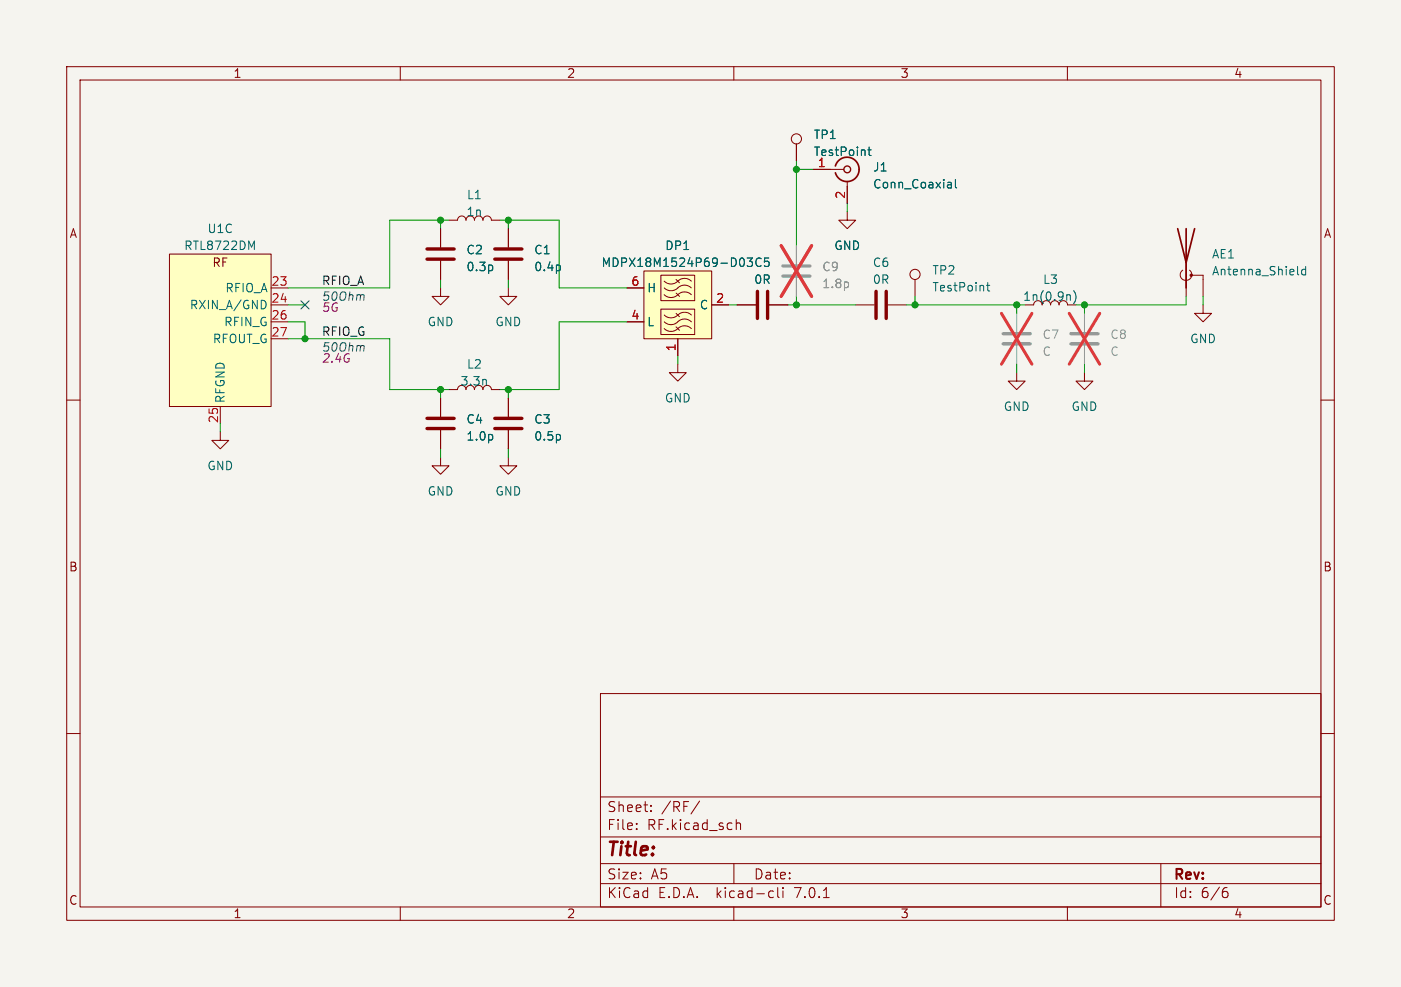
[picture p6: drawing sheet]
<svg xmlns="http://www.w3.org/2000/svg" width="210mm" height="148mm" viewBox="0 0 210 148" stroke-linecap="round" stroke-linejoin="round" font-family="sans-serif">
<path d="M0 0h210v148h-210z" fill="#f5f4ef" stroke="#f5f4ef" stroke-width=".15"/>
<g fill="none" stroke="#840000" stroke-width=".15">
<path d="M10 10h190v128h-190zM12 12h186v124h-186zM60 10v2M110 10v2M160 10v2M25.4 38.1h15.2v22.9h-15.2zM66 34.3v2.8M66 39.1v2.8M67.3 33h1.3a.64 .64 0 0 1 .6-.6 .64 .64 0 0 1 .6 .6M71.1 33a.64 .64 0 0 1 .7-.6 .64 .64 0 0 1 .6 .6 .64 .64 0 0 1 .6-.6 .64 .64 0 0 1 .7 .6h1.2M76.2 34.3v2.8M76.2 39.1v2.8"/>
<path d="M119.4 21.6v2.5M121.9 25.4h4.6M127 31.8v1.2h1.3l-1.3 1.3-1.3-1.3h1.3M127 27.2v3.3M177.8 39.4v5.1M10 60h2M40.6 45.7h2.6M40.6 48.3h2.6M40.6 43.2h2.6M40.6 50.8h2.6M66 43.2v1.3h1.3l-1.3 1.2-1.2-1.2h1.2M66 59.7v2.8"/>
<path d="M67.3 58.4h1.3M72.4 58.4a.64 .64 0 0 1 .6-.6 .64 .64 0 0 1 .7 .6h1.2M76.2 43.2v1.3h1.3l-1.3 1.2-1.3-1.2h1.3M76.2 59.7v2.8M94 48.3h2.5M94 43.2h2.5M96.5 40.6h10.2v10.2h-10.2zM99.1 46.4h5v3.8h-5zM99.1 41.3h5v3.8h-5zM99.6 49.3a1.57 1.57 0 0 0 2.3-.3l.9-.1 .4 .1 .4 .3M99.6 48.3a1.57 1.57 0 0 0 2.3-.3l.9-.2 .4 .2 .4 .3M99.6 47.2a1.57 1.57 0 0 0 2.3-.2l.9-.2 .4 .2 .4 .2"/>
<path d="M99.6 44.2a1.57 1.57 0 0 0 2.3-.2l.9-.2 .4 .1 .4 .3M99.6 43.2a1.57 1.57 0 0 0 2.3-.3l.9-.1 .4 .1 .4 .3M99.6 42.2a1.57 1.57 0 0 0 2.3-.3l.9-.1 .4 .1 .4 .3M101.3 49l.6 .5M101.3 47l.6 .5M101.3 43.9l.6 .6M101.3 41.9l.6 .5M101.6 54.6v1.3h1.3l-1.3 1.3-1.3-1.3h1.3M101.6 50.8v2.5M106.7 45.7h2.5M110.5 45.7h2.8M115.3 45.7h2.8"/>
<path d="M128.3 45.7h2.8M133.1 45.7h2.8M137.2 41.9v2.6M152.4 55.9v1.3h1.3l-1.3 1.2-1.3-1.2h1.3M160 45.7h1.3M162.6 55.9v1.3h1.2l-1.2 1.2-1.3-1.2h1.3M177.3 40.5a.85 .85 0 0 0-.1 1.3 .85 .85 0 0 0 1.2 0 .85 .85 0 0 0-.1-1.3M178.6 41.3h1.7v3.2M180.3 45.7v1.3h1.3l-1.3 1.3-1.2-1.3h1.2M198 60h2M33 64.8v1.2h1.3l-1.3 1.3-1.3-1.3h1.3M33 61v2.5"/>
<path d="M66 68.6v1.3h1.3l-1.3 1.2-1.2-1.2h1.2M66 64.5v2.8M76.2 68.6v1.3h1.3l-1.3 1.2-1.3-1.2h1.3M76.2 64.5v2.8M10 110h2M90 104h108v32h-108zM90 119.5h108M198 110h2M60 136v2M90 132.5h108M90 129.5h108M90 125.5h108"/>
<path d="M95.4 124.3v.1M95.4 123.5v.1M97.6 121.6v.1M97.6 120.8v.1M104.9 120.1l-1.3 2M110 136v2M110 129.5v3M110.4 122.9v1.5M110.4 123.5a.37 .37 0 0 1 .6 .1v.8M115.5 133.6l.4 .1M115.9 134.5l-.4 .1M116.6 133.1v1.3l.2 .2"/>
<path d="M117.4 133.1v.1M117.4 133.6v1M123.4 134.6h.9M160 136v2M174 129.5v6.5M183.5 133.7h.4l.2 .3-.1 .5-.2 .1h-.3M183.9 133.1l-.4 .1"/>
<circle cx="119.4" cy="20.8" r=".76"/>
<circle cx="137.2" cy="41.1" r=".76"/>
</g>
<path d="M125.2 24.9a1.81 1.81 0 0 1 2.8-1 1.81 1.81 0 0 1 0 3 1.81 1.81 0 0 1-2.8-1M176.5 34.3l1.3 5.1 1.3-5.1M177.8 34.3v8.9" fill="none" stroke="#840000" stroke-width=".25"/>
<circle cx="127" cy="25.4" r=".51" fill="none" stroke="#840000" stroke-width=".2"/>
<g fill="none" stroke="#006464" stroke-width=".15">
<path d="M37.7 37.1l.4-1v1.3M73.8 39.9v.6M84 39.9v.6M110.1 38.7l.3 .5-.1 .5-.2 .2M111 38.8l.2-.1a.69 .69 0 0 1 .4 .5 .69 .69 0 0 1-.2 .7l-.1 .1a.69 .69 0 0 1-.3-1.2zM112 38.7h.8l-.4 .5h.1M112 39.8l.2 .2h.3M130.1 22.5h.5M130.3 22.1v1l.3 .2M142.2 27.3l.4 .1v.8M142.6 28.1l-.4 .1M142.6 27.6l-.4 .1"/>
<path d="M143.2 26.9v1.1l.2 .2M195.7 40v1.2M39.6 45.1l.3 .5-.1 .4-.2 .2M147.9 42.8h.5M148.1 42.4v1.1l.3 .1M160.4 44.3v.7M160.9 43.6a1.46 1.46 0 0 1 0 1.9M194.6 41.2h.1M195.7 40.4h-.4l-.2 .2v.4l.1 .2h.5M73.8 65.3v.6M84 65.3v.6"/>
</g>
<path d="M117.3 39.9h4.1M117.3 41.4h4.1M150.4 51.6h4M150.4 50h4M160.5 51.6h4.1M160.5 50h4.1" fill="none" stroke="#9c9b98" stroke-width=".51"/>
<path d="M119.4 36.8v2.8M119.4 41.7v2.8M152.4 47v2.8M152.4 51.8v2.8M162.6 47v2.8M162.6 51.8v2.8" fill="none" stroke="#9c9b98" stroke-width=".15"/>
<path d="M117.1 36.8l4.6 7.7M121.7 36.8l-4.6 7.7M150.1 47l4.6 7.6M154.7 47l-4.6 7.6M160.3 47l4.5 7.6M164.8 47l-4.5 7.6" fill="none" stroke="#eb3a3d" stroke-width=".46"/>
<g fill="#ffffc2" stroke="#ffffc2" stroke-width=".15">
<path d="M96.5 40.6h10.2v10.2h-10.2z"/>
<path d="M25.4 38.1h15.2v22.9h-15.2z"/>
</g>
<path d="M64 38.9h4.1M64 37.3h4.1M74.2 38.9h4M74.2 37.3h4M113.5 43.7v4.1M115.1 43.7v4.1M131.3 43.7v4.1M132.8 43.7v4.1M64 64.3h4.1M64 62.7h4.1M74.2 64.3h4M74.2 62.7h4" fill="none" stroke="#840000" stroke-width=".51"/>
<path d="M127.1 42.4v.6" fill="none" stroke="#939391" stroke-width=".15"/>
<circle cx="178.6" cy="41.3" r=".18" fill="#840000" stroke="#840000" stroke-width=".15"/>
<g fill="none" stroke="#009600" stroke-width=".15">
<path d="M66 33v1.3M67.3 33h-8.9v10.2h-15.2M74.9 33h8.9v10.2h10.2M76.2 33v1.3M119.4 24.1v12.7M119.4 25.4h2.5M127 30.5v1.3M43.2 45.7h2.5M43.2 48.3h2.5v2.5M43.2 50.8h15.2v7.6h8.9M66 41.9v1.3M66 58.4v1.3"/>
<path d="M76.2 41.9v1.3M76.2 58.4v1.3M94 48.3h-10.2v10.1h-8.9M101.6 53.3v1.3M109.2 45.7h1.3M118.1 45.7h10.2M119.4 44.5v1.2M135.9 45.7h17.8M137.2 44.5v1.2M152.4 45.7v1.3M152.4 54.6v1.3M162.6 45.7v1.3"/>
<path d="M162.6 54.6v1.3M177.8 44.5v1.2h-16.5M180.3 44.5v1.2M33 63.5v1.3M66 67.3v1.3M76.2 67.3v1.3"/>
</g>
<path d="M45.1 45.1l1.2 1.2M46.3 45.1l-1.2 1.2" fill="none" stroke="#000084" stroke-width=".15"/>
<g fill="#009600" stroke="#009600" stroke-width=".15">
<circle cx="45.7" cy="50.8" r=".46"/>
<circle cx="66" cy="33" r=".46"/>
<circle cx="66" cy="58.4" r=".46"/>
<circle cx="137.2" cy="45.7" r=".46"/>
<circle cx="152.4" cy="45.7" r=".46"/>
<circle cx="119.4" cy="25.4" r=".46"/>
<circle cx="162.6" cy="45.7" r=".46"/>
<circle cx="119.4" cy="45.7" r=".46"/>
<circle cx="76.2" cy="58.4" r=".46"/>
<circle cx="76.2" cy="33" r=".46"/>
</g>
<text font-size="2.8" fill="#840000" x="91" y="128.8">Title:</text>
<g font-size="2.1" fill="#840000">
<text x="91" y="124.6">File:</text>
<text x="91" y="121.9">Sheet:</text>
<text x="97" y="124.6">RF.kicad_sch</text>
<text x="99.2" y="121.9">/RF/</text>
<text x="91" y="134.8">KiCad</text>
<text x="91" y="132">Size:</text>
<text x="97.6" y="132">A5</text>
<text x="98.7" y="134.8">E.D.A.</text>
<text x="107.4" y="134.8">kicad-cli</text>
<text x="113" y="132">Date:</text>
<text x="119.2" y="134.8">7.0.1</text>
<text x="176" y="132.2">Rev:</text>
<text x="176" y="134.8">Id:</text>
<text x="180" y="134.8">6/6</text>
</g>
<g font-size="1.8" fill="#840000">
<text x="35" y="11.8">1</text>
<text x="85" y="11.8">2</text>
<text x="135" y="11.8">3</text>
<text x="185" y="11.8">4</text>
<text x="10.4" y="35.8">A</text>
<text x="198.4" y="35.8">A</text>
<text x="31.8" y="40.2">RF</text>
<text x="10.3" y="85.8">B</text>
<text x="198.3" y="85.8">B</text>
<text x="10.3" y="135.8">C</text>
<text x="35" y="137.8">1</text>
<text x="85" y="137.8">2</text>
<text x="135" y="137.8">3</text>
<text x="185" y="137.8">4</text>
<text x="198.3" y="135.8">C</text>
</g>
<g font-size="1.8" fill="#006464">
<text x="121.9" y="21">TP1</text>
<text x="121.9" y="23.6">TestPoint</text>
<text x="122.5" y="25.1">1</text>
<text x="130.8" y="25.9">J1</text>
<text x="130.8" y="28.4">Conn_Coaxial</text>
<text x="31.1" y="35.1">U1C</text>
<text x="69.9" y="32.6">1n</text>
<text x="69.9" y="30">L1</text>
<text x="27.5" y="37.7">RTL8722DM</text>
<text x="69.9" y="38.3">C2</text>
<text x="69.9" y="40.8">0.3p</text>
<text x="80" y="38.3">C1</text>
<text x="80" y="40.8">0.4p</text>
<text x="90.1" y="40.2">MDPX18M1524P69-D03</text>
<text x="99.7" y="37.7">DP1</text>
<text x="113" y="40.2">C5</text>
<text x="125" y="37.7">GND</text>
<text x="130.8" y="40.2">C6</text>
<text x="139.7" y="41.3">TP2</text>
<text x="181.6" y="38.9">AE1</text>
<text x="181.6" y="41.5">Antenna_Shield</text>
<text x="28.3" y="46.5">RXIN_A/GND</text>
<text x="33.7" y="44">RFIO_A</text>
<text x="97" y="44">H</text>
<text x="104.8" y="46.5">C</text>
<text x="113" y="42.7">0R</text>
<text x="130.8" y="42.7">0R</text>
<text x="139.7" y="43.9">TestPoint</text>
<text x="153.3" y="45.3">1n(0.9n)</text>
<text x="156.3" y="42.7">L3</text>
<text x="31.8" y="51.6">RFOUT_G</text>
<text x="33.5" y="49.1">RFIN_G</text>
<text x="64" y="49.1">GND</text>
<text x="74.2" y="49.1">GND</text>
<text x="97" y="49.1">L</text>
<text x="178.3" y="51.6">GND</text>
<text x="69" y="58">3.3n</text>
<text x="69.9" y="55.4">L2</text>
<text x="33.8" y="60.5" transform="rotate(-90 33.8 60.5)">RFGND</text>
<text x="69.9" y="63.7">C4</text>
<text x="80" y="63.7">C3</text>
<text x="99.6" y="60.5">GND</text>
<text x="150.4" y="61.8">GND</text>
<text x="160.6" y="61.8">GND</text>
<text x="31" y="70.7">GND</text>
<text x="69.9" y="66.2">1.0p</text>
<text x="80" y="66.2">0.5p</text>
<text x="64" y="74.5">GND</text>
<text x="74.2" y="74.5">GND</text>
</g>
<g font-size="1.8" fill="#a90000">
<text x="126.7" y="29.9" transform="rotate(-90 126.7 29.9)">2</text>
<text x="40.6" y="42.9">23</text>
<text x="40.6" y="45.5">24</text>
<text x="94.6" y="42.9">6</text>
<text x="107.3" y="45.5">2</text>
<text x="40.6" y="48">26</text>
<text x="40.6" y="50.5">27</text>
<text x="94.6" y="48">4</text>
<text x="101.3" y="52.7" transform="rotate(-90 101.3 52.7)">1</text>
<text x="32.8" y="63.5" transform="rotate(-90 32.8 63.5)">25</text>
</g>
<g font-size="1.8" fill="#939391">
<text x="123.2" y="40.8">C9</text>
<text x="123.2" y="43.4">1.8p</text>
<text x="156.2" y="51">C7</text>
<text x="156.2" y="53.5">C</text>
<text x="166.4" y="51">C8</text>
<text x="166.4" y="53.5">C</text>
</g>
<g font-size="1.8" fill="#0f0f0f">
<text x="48.3" y="42.8">RFIO_A</text>
<text x="48.3" y="50.5">RFIO_G</text>
</g>
<g font-size="1.8" fill="#484848">
<text x="48.3" y="45.3">50Ohm</text>
<text x="48.3" y="52.9">50Ohm</text>
</g>
<g font-size="1.8" fill="#840084">
<text x="48.3" y="46.9">5G</text>
<text x="48.3" y="54.5">2.4G</text>
</g>
</svg>
